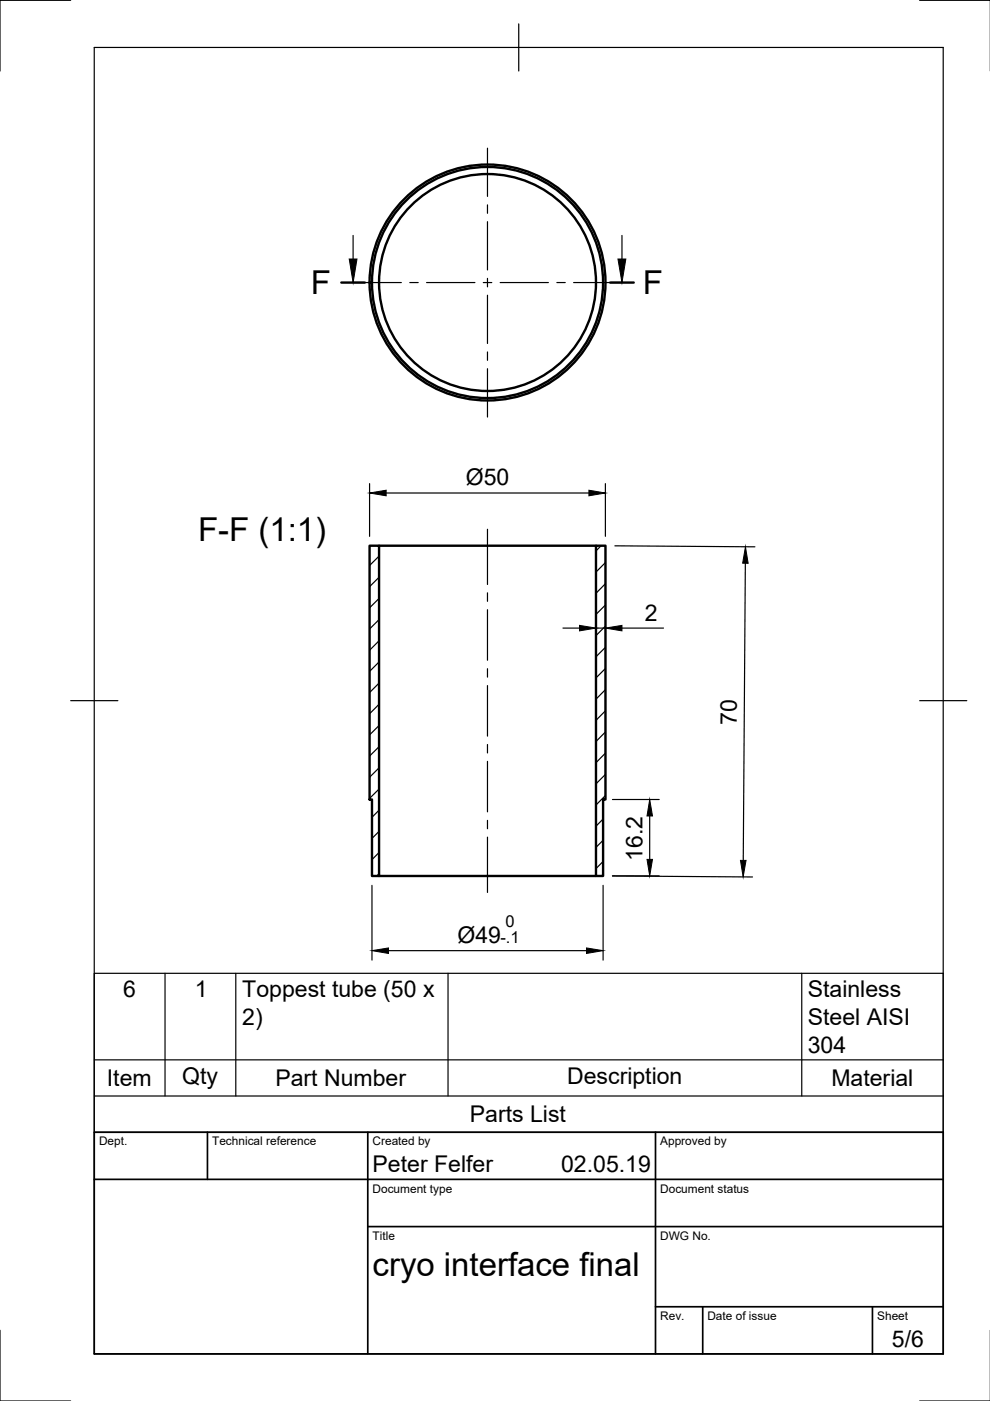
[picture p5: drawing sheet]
<svg xmlns="http://www.w3.org/2000/svg" width="210mm" height="297mm" viewBox="0 0 210 297" stroke-linecap="round" stroke-linejoin="round" font-family="sans-serif">
<!-- layer: Visible -->
<g fill="none" stroke="#000" stroke-width=".51">
<path d="M78.4 115.7h2v70h-1.5v-16.2h-.5zM80.4 115.7h46M126.4 115.7h2v53.8h-.5v16.2h-1.5zM80.4 185.7h46"/>
<circle cx="103.4" cy="59.9" r="23"/>
<circle cx="103.4" cy="59.9" r="24.5"/>
<circle cx="103.4" cy="59.9" r="25"/>
</g>
<!-- layer: TitleBlock -->
<path d="M20 240.1h180v46.9h-180zM20 250h180M44 240.1v9.9M78 240.1v46.9M139 240.1v46.9M78 260.1h122M139 277.1h61M149 277.1v9.9M185 277.1v9.9" fill="none" stroke="#000" stroke-width=".36"/>
<!-- layer: Border -->
<path d="M15 .1h-15v15M20 10.1h180v276.9h-180zM110 5.1v10M195 .1h15M15 148.6h10M195 148.6h10M0 282.1v14.9h15M195 297h15" fill="none" stroke="#000" stroke-width=".25"/>
<!-- layer: Smart Centers -->
<g fill="none" stroke="#000" stroke-width=".25">
<path d="M103.4 31.4v10.2M74.9 59.9h10.2M86.9 59.9h1.8M90.4 59.9h10.3M102.5 59.9h1.8M103.4 43.4v1.8M103.4 47v10.2M103.4 59v1.8M106 59.9h10.3M118.1 59.9h1.7M121.6 59.9h10.3M103.4 62.6v10.2"/>
<path d="M103.4 74.6v1.8M103.4 78.2v10.2M103.4 112.2v11.7M103.4 125.7v1.8M103.4 129.3v10.7M103.4 141.8v1.8M103.4 145.4v10.7M103.4 157.8v1.8M103.4 161.4v10.7M103.4 173.9v1.8M103.4 177.5v11.7"/>
</g>
<!-- layer: Hatching -->
<g fill="none" stroke="#000" stroke-width=".25">
<path d="M80.4 117.9l-2 2M127.4 115.7l-1 1.1M128.4 119.3l-2 2M80.4 122.4l-2 2M80.4 126.9l-2 2M80.4 131.4l-2 2M80.4 135.9l-2 2M128.4 123.8l-2 2M128.4 128.3l-2 2M128.4 132.8l-2 2M128.4 137.3l-2 1.9M80.4 140.3l-2 2.1"/>
<path d="M80.4 144.8l-2 2M80.4 149.3l-2 2M80.4 153.8l-2 2M80.4 158.3l-2 2M128.4 141.7l-2 2M128.4 146.2l-2 2M128.4 150.7l-2 2M128.4 155.2l-2 2M128.4 159.7l-2 2M80.4 162.8l-2 2M80.4 167.3l-2 2M80.4 171.8l-1.5 1.5"/>
<path d="M80.4 176.3l-1.5 1.5M127.9 173.7l-1.5 1.5M127.9 178.2l-1.5 1.4M128.4 164.2l-2 2M128.4 168.7l-2 2M80.4 180.7l-1.5 1.6M80.4 185.2l-.5 .5M127.9 182.7l-1.5 1.5"/>
</g>
<!-- layer: Section Lines -->
<path d="M72.4 59.9h5M129.4 59.9h5" fill="none" stroke="#000" stroke-width=".51"/>
<path d="M74.9 49.9v5M131.9 49.9v5" fill="none" stroke="#000" stroke-width=".25"/>
<path d="M74 54.9h1.7l-.8 5zM131 54.9h1.7l-.8 5z" fill="#000" stroke="#000" stroke-width=".21"/>
<!-- layer: Parts Lists -->
<path d="M20 206.4h180v33.7h-180zM35 206.4v26M50 206.4v26M95 206.4v26M170 206.4v26M20 232.4h180M20 224.7h180" fill="none" stroke="#000" stroke-width=".25"/>
<!-- layer: FD_Dimensions -->
<g fill="none" stroke="#000" stroke-width=".25">
<path d="M78.4 102.5v11.2M81.9 104.5h43M128.4 102.5v11.2M130.4 115.7l29.7 .2M158 119.4l-.4 63M119.4 133.2h3.5M126.4 133.2h2M131.9 133.2h8.8M129.9 169.5h9.9M137.8 173v9.2M78.9 187.7v15.9M127.9 187.7v15.9"/>
<path d="M129.9 185.7h9.9M129.9 185.7l29.7 .2M82.4 201.6h42"/>
</g>
<path d="M78.4 104.5l3.5-.6v1.2zM124.9 103.9l3.5 .6-3.5 .6zM158.1 115.9l.5 3.5h-1.1zM122.9 132.6l3.5 .6-3.5 .6zM128.4 133.2l3.5-.6v1.2zM137.8 169.5l.5 3.5h-1.1zM137.2 182.2h1.1l-.5 3.5zM157 182.4h1.2l-.6 3.5zM78.9 201.6l3.5-.6v1.1zM124.4 201l3.5 .6-3.5 .5z" fill="#000" stroke="#000" stroke-width=".21"/>
<g font-size="7">
<text x="65.9" y="62.4">F</text>
<text x="136.3" y="62.4">F</text>
<text x="42" y="114.7">F-F (1:1)</text>
<text x="79" y="270.6">cryo interface final</text>
</g>
<g font-size="4.9">
<text x="98.8" y="102.9">Ø50</text>
<text x="136.7" y="131.7">2</text>
<text x="156.2" y="153.6" transform="rotate(-90 156.2 153.6)">70</text>
<text x="136.2" y="182.5" transform="rotate(-90 136.2 182.5)">16.2</text>
<text x="97" y="199.9">Ø49</text>
<text x="26.1" y="211.4">6</text>
<text x="41.3" y="211.4">1</text>
<text x="51.4" y="211.4">Toppest tube (50 x</text>
<text x="171.3" y="211.4">Stainless</text>
<text x="51.4" y="217.3">2)</text>
<text x="171.3" y="217.3">Steel AISI</text>
<text x="171.3" y="223.2">304</text>
<text x="22.7" y="230.3">Item</text>
<text x="38.6" y="229.8">Qty</text>
<text x="58.4" y="230.3">Part Number</text>
<text x="120.2" y="229.8">Description</text>
<text x="176.3" y="230.3">Material</text>
<text x="99.6" y="237.9">Parts List</text>
<text x="79" y="248.5">Peter Felfer</text>
<text x="119" y="248.5">02.05.19</text>
<text x="189.1" y="285.7">5/6</text>
</g>
<g font-size="3.5">
<text x="107.2" y="196.6">0</text>
<text x="106.1" y="199.9">-.1</text>
</g>
<g font-size="2.5">
<text x="21" y="242.9">Dept.</text>
<text x="45" y="242.9">Technical reference</text>
<text x="79" y="242.9">Created by</text>
<text x="140" y="242.9">Approved by</text>
<text x="79" y="252.8">Document type</text>
<text x="140" y="252.8">Document status</text>
<text x="79" y="262.9">Title</text>
<text x="140" y="262.9">DWG No.</text>
<text x="140" y="279.9">Rev.</text>
<text x="150" y="279.9">Date of issue</text>
<text x="186" y="279.9">Sheet</text>
</g>
</svg>
